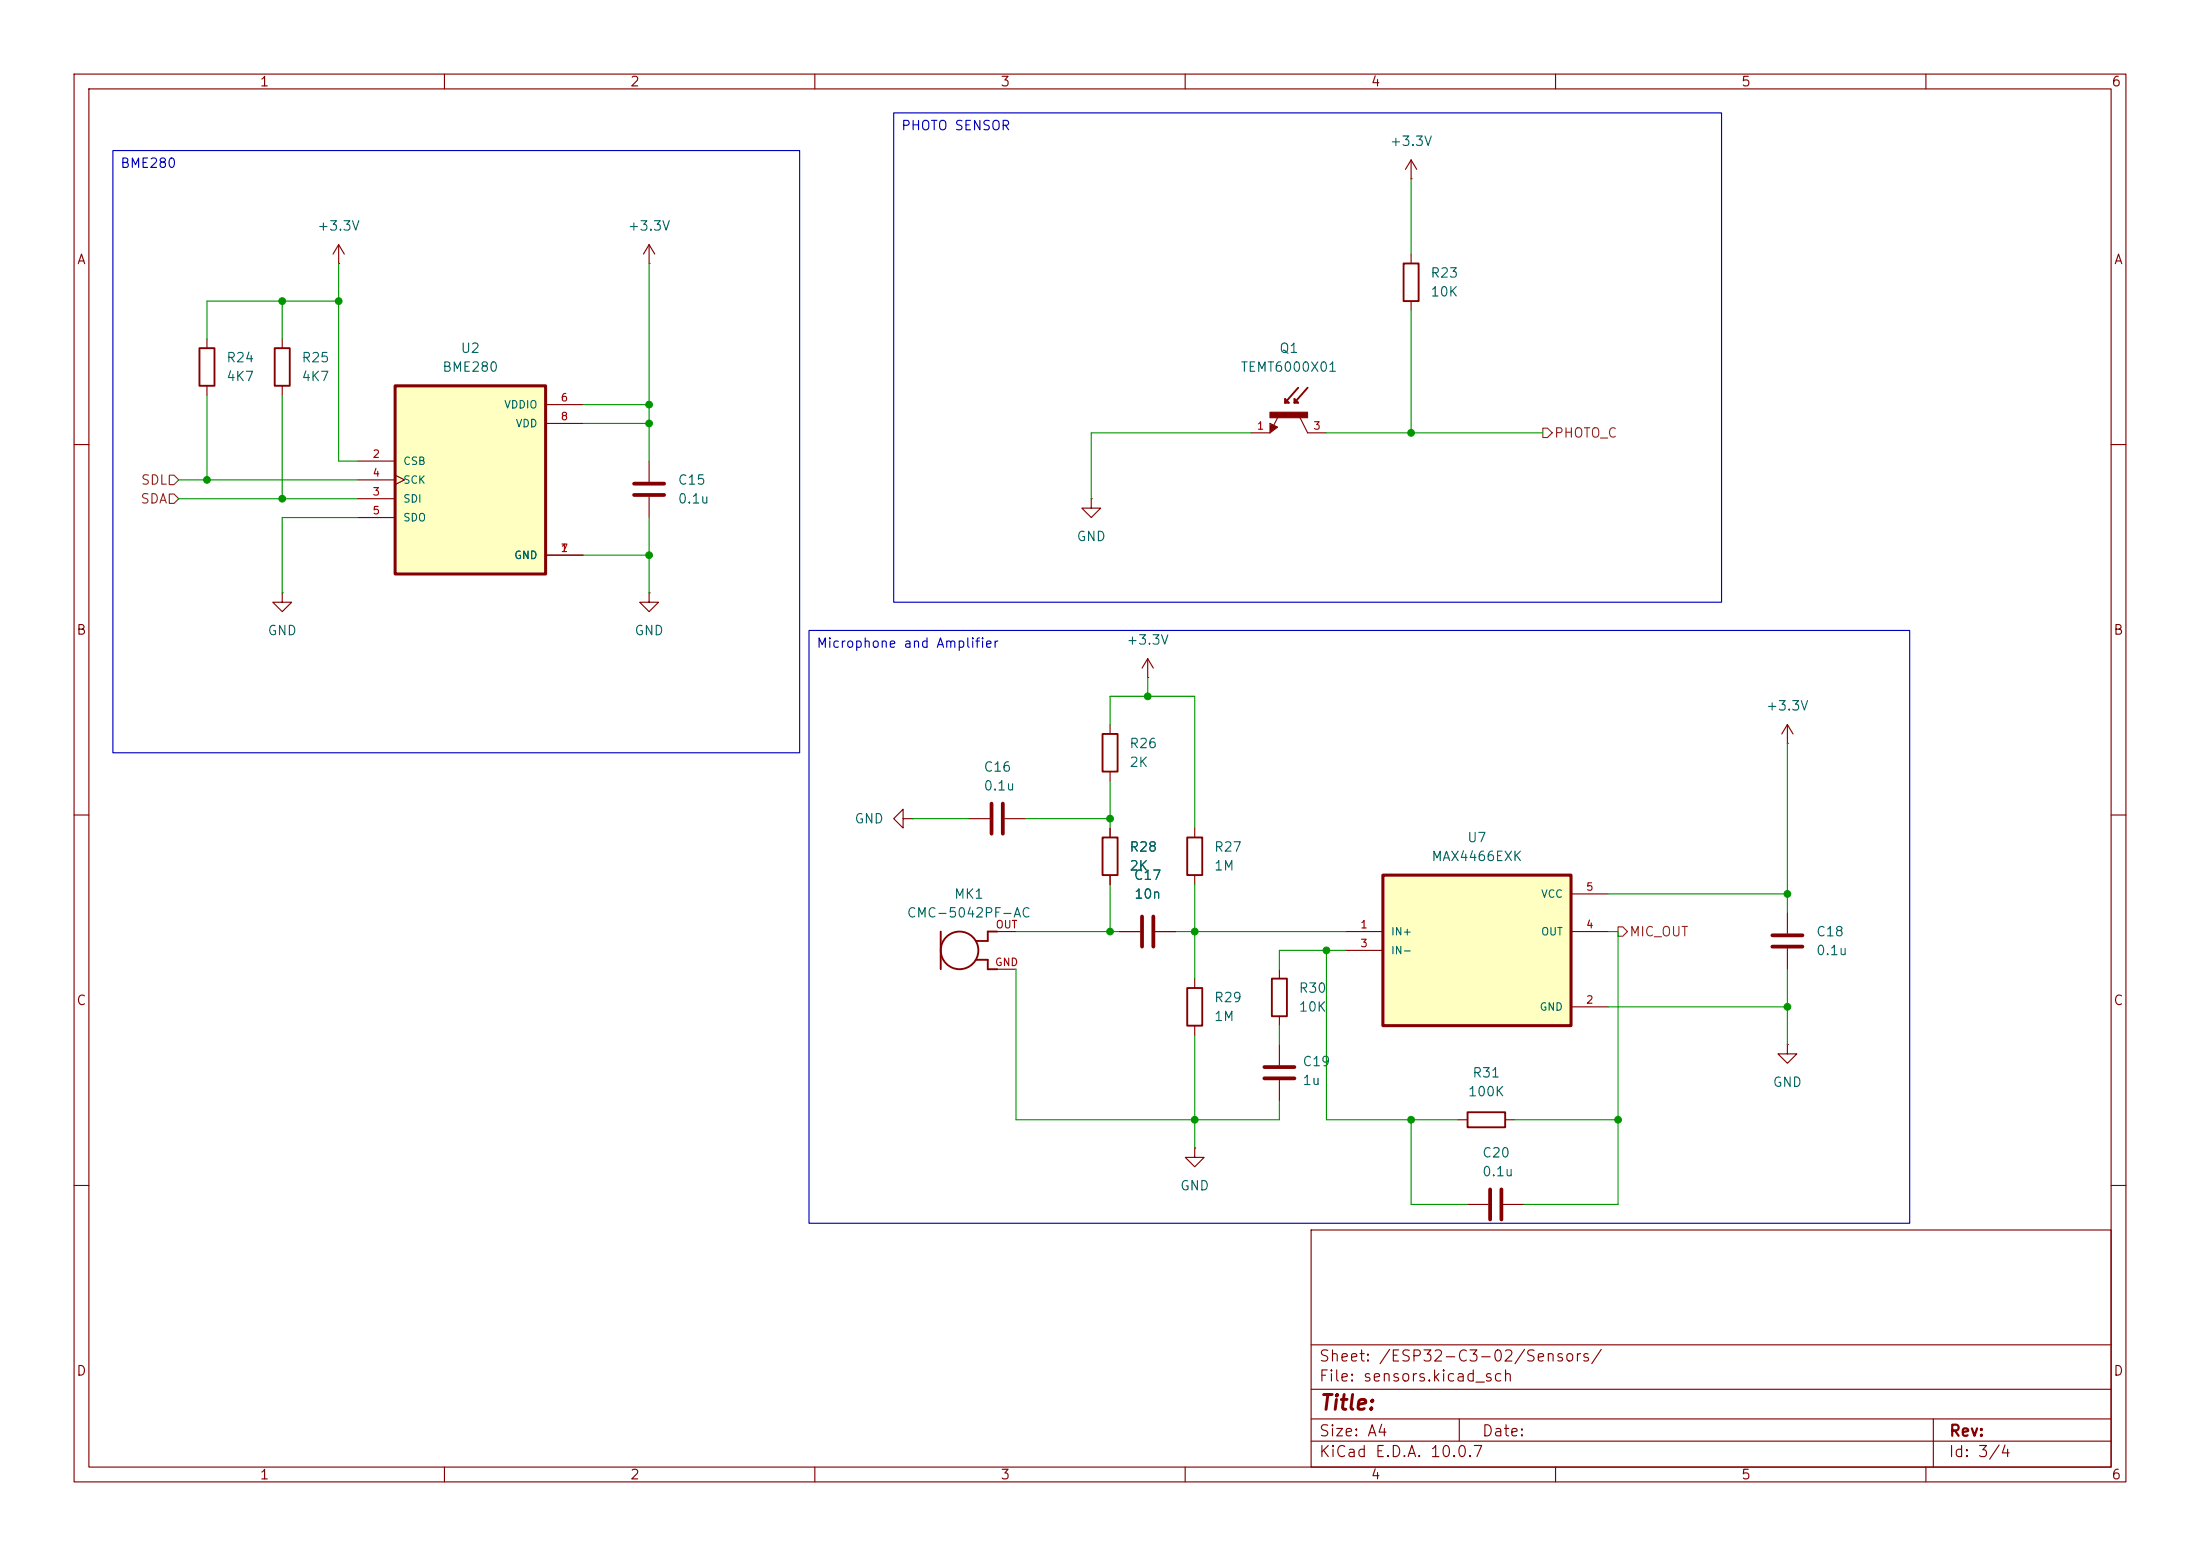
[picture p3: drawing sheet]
<svg xmlns="http://www.w3.org/2000/svg" width="297mm" height="210mm" viewBox="0 0 297 210" stroke-linecap="round" stroke-linejoin="round" font-family="sans-serif">
<g fill="none" stroke="#840000" stroke-width=".15">
<path d="M10 10h277v190h-277zM12 12h273v186h-273zM60 10v2M110 10v2M160 10v2M210 10v2M260 10v2M87.6 35.6h.1M87.6 33v2.6M87.6 33l-.7 1.3M87.6 33l.8 1.3M190.5 24.1h.1"/>
<path d="M190.5 21.6l-.8 1.3M190.5 21.6l.8 1.3M190.5 21.6v2.5M190.5 34.3v1.3M168.9 58.4h2.5M171.4 57.2l1.1 .5-1.1 .7zM172.6 56.2l-.6 1.2M175.5 56.4l1 2h2.6M190.5 40.6v1.3M10 60h2M87.6 62.2v2.8M87.6 67.1v2.8"/>
<path d="M147.3 67.3v1.3h1.3l-1.3 1.3-1.3-1.3h1.3M147.3 67.3h.1M285 60h2M38.1 80v1.3h1.3l-1.3 1.3-1.3-1.3h1.3M38.1 80h.1M87.6 80v1.3h1.3l-1.3 1.3-1.2-1.3h1.2M87.6 80h.1M149.9 97.8v1.3M154.9 91.4h.1M154.9 88.9l-.7 1.3M154.9 88.9l.8 1.3M154.9 88.9v2.5"/>
<path d="M241.3 97.8l-.8 1.3M241.3 97.8l.8 1.3M241.3 97.8v2.5M10 110h2M130.8 110.5h2.8M135.6 110.5h2.8M149.9 104.1v1.3M149.9 111.8v1.2M149.9 118.1v1.3M161.3 111.8v1.2M161.3 118.1v1.3M241.3 100.3h.1"/>
<path d="M285 110h2M134.6 125.7h2.6M134.6 130.8h2.6M151.1 125.7h2.8M156 125.7h2.7M196.8 151.1h1.3M203.2 151.1h1.3M241.3 141v1.2h1.3l-1.3 1.3-1.3-1.3h1.3M241.3 141h.1M10 160h2M177 166h108v32h-108zM198.1 162.6h2.8"/>
<path d="M202.9 162.6h2.8M285 160h2M60 198v2M110 198v2M160 198v2M177 194.5h108M177 191.5h108M177 187.5h108M177 181.5h108M197 191.5v3M210 198v2M260 198v2"/>
<path d="M261 191.5v6.5"/>
</g>
<path d="M85.6 65.3h4.1M85.6 66.8h4.1M133.9 108.5v4M135.4 108.5v4M154.2 123.7v4.1M155.7 123.7v4.1M201.2 160.5v4.1M202.7 160.5v4.1" fill="none" stroke="#840000" stroke-width=".51"/>
<g fill="none" stroke="#840000" stroke-width=".25">
<path d="M189.5 35.6h2v5h-2zM171.6 57.4v.8l.6-.5-.5-.3v.4l.3-.1M173.5 53.8l.5 .6h-.5zM174.8 53.8l.5 .6h-.5zM175.3 52.3l-1.8 2.1M176.5 52.3l-1.7 2.1M148.8 99.1h2.1v5h-2.1zM148.8 113h2.1v5.1h-2.1zM160.3 113h2v5.1h-2zM127 125.7v5.1M131.8 129.5h1.5v1.3h1.3M134.6 125.7h-1.3v1.3h-1.5"/>
<path d="M198.1 150.1h5.1v2h-5.1z"/>
<circle cx="129.5" cy="128.3" r="2.54"/>
</g>
<path d="M171.4 55.6h5.1v.8h-5.1z" fill="#840000" stroke="#840000" stroke-width=".14"/>
<path d="M53.3 52.1h20.4v25.4h-20.4z" fill="#ffffc2"/>
<path d="M53.3 52.1h20.4v25.4h-20.4z" fill="none" stroke="#840000" stroke-width=".41"/>
<g fill="none" stroke="#840000" stroke-width=".15">
<path d="M45.7 35.6h.1M45.7 33l-.7 1.3M45.7 33l.8 1.3M45.7 33v2.6M27.9 45.7v1.3M27.9 52.1v1.2M38.1 45.7v1.3M38.1 52.1v1.2M73.7 54.6h5M73.7 57.2h5M48.3 62.2h5M48.3 67.3h5"/>
<path d="M48.3 64.8h5M48.3 69.9h5M53.3 64.1l1.3 .7-1.3 .6M73.7 74.9h5M172.7 130.8v1.3M172.7 137.2v1.2M172.7 141v2.8M172.7 145.8v2.8"/>
</g>
<path d="M26.9 47h2.1v5.1h-2.1zM37.1 47h2v5.1h-2zM171.7 132.1h2v5.1h-2z" fill="none" stroke="#840000" stroke-width=".25"/>
<path d="M170.7 144h4.1M170.7 145.5h4.1" fill="none" stroke="#840000" stroke-width=".51"/>
<path d="M186.7 118.1h25.4v20.3h-25.4z" fill="#ffffc2"/>
<path d="M186.7 118.1h25.4v20.3h-25.4z" fill="none" stroke="#840000" stroke-width=".41"/>
<g fill="none" stroke="#840000" stroke-width=".15">
<path d="M121.9 110.5v-1.3l-1.3 1.3 1.3 1.3v-1.3h1.3M123.2 110.5h.1M149.9 111.8v1.2M149.9 118.1v1.3M151.1 125.7h2.8M156 125.7h2.7M161.3 132.1v1.3M161.3 138.4v1.3M181.6 125.7h5.1M181.6 128.3h5.1M212.1 125.7h5.1M212.1 135.9h5.1"/>
<path d="M212.1 120.7h5.1M241.3 123.2v2.8M241.3 128v2.8M161.3 154.9v1.3h1.3l-1.3 1.3-1.3-1.3h1.3M161.3 154.9h.1"/>
</g>
<path d="M160.3 133.4h2v5h-2z" fill="none" stroke="#840000" stroke-width=".25"/>
<path d="M239.3 126.2h4M239.3 127.8h4" fill="none" stroke="#840000" stroke-width=".51"/>
<path d="M208.3 57.8h.6l.6 .6-.6 .7h-.6zM22.9 66.7h.6l.6 .6-.6 .6h-.6zM22.9 64.1h.6l.6 .7-.6 .6h-.6zM218.4 125.1h.7l.6 .6-.6 .7h-.7z" fill="none" stroke="#725600" stroke-width=".15"/>
<g fill="none" stroke="#009600" stroke-width=".15">
<path d="M45.7 35.6v26.6h2.6M87.6 35.6v26.6M190.5 24.1v10.2M27.9 53.3v11.5M38.1 40.6v5.1M38.1 53.3v14M45.7 40.6h-17.8v5.1M78.7 54.6h8.9M78.7 57.2h8.9M168.9 58.4h-21.6v8.9M179.1 58.4h29.2M190.5 41.9v16.5"/>
<path d="M24.1 64.8h24.2M24.1 67.3h24.2M48.3 69.9h-10.2v10.1M78.7 74.9h8.9M87.6 69.9v10.1M149.9 97.8v-3.8h11.4v17.8M154.9 91.4v2.6M123.2 110.5h7.6M138.4 110.5h11.5M149.9 105.4v6.4M149.9 119.4v6.3M161.3 119.4v12.7"/>
<path d="M241.3 100.3v22.9M137.2 125.7h13.9M137.2 130.8v20.3h35.5v-2.5M158.7 125.7h22.9M161.3 139.7v15.2M172.7 138.4v2.6M179.1 128.3v22.8h17.7M181.6 128.3h-8.9v2.5M217.2 125.7h1.2v36.9h-12.7M217.2 135.9h24.1M217.2 120.7h24.1M241.3 130.8v10.2"/>
<path d="M190.5 151.1v11.5h7.6M204.5 151.1h13.9"/>
</g>
<path d="M120.6 15.2h111.8v66.1h-111.8zM15.2 20.3h92.7v81.3h-92.7zM109.2 85.1h148.6v80h-148.6z" fill="none" stroke="#0000c2" stroke-width=".15"/>
<g fill="#009600" stroke="#009600" stroke-width=".14">
<circle cx="190.5" cy="58.4" r=".46"/>
<circle cx="149.9" cy="125.7" r=".46"/>
<circle cx="154.9" cy="94" r=".46"/>
<circle cx="179.1" cy="128.3" r=".46"/>
<circle cx="161.3" cy="125.7" r=".46"/>
<circle cx="38.1" cy="40.6" r=".46"/>
<circle cx="45.7" cy="40.6" r=".46"/>
<circle cx="149.9" cy="110.5" r=".46"/>
<circle cx="87.6" cy="54.6" r=".46"/>
<circle cx="87.6" cy="57.2" r=".46"/>
<circle cx="87.6" cy="74.9" r=".46"/>
<circle cx="27.9" cy="64.8" r=".46"/>
<circle cx="38.1" cy="67.3" r=".46"/>
<circle cx="218.4" cy="151.1" r=".46"/>
<circle cx="241.3" cy="135.9" r=".46"/>
<circle cx="241.3" cy="120.7" r=".46"/>
<circle cx="161.3" cy="151.1" r=".46"/>
<circle cx="190.5" cy="151.1" r=".46"/>
</g>
<text font-size="2" fill="#840000" x="178" y="190.8">Title:</text>
<g font-size="1.5" fill="#840000">
<text x="178" y="184.1">Sheet: /ESP32-C3-02/Sensors/</text>
<text x="178" y="186.8">File: sensors.kicad_sch</text>
<text x="178" y="197">KiCad E.D.A. 10.0.7</text>
<text x="178" y="194.2">Size: A4</text>
<text x="200" y="194.2">Date:</text>
<text x="263" y="197">Id: 3/4</text>
<text x="263" y="194.2">Rev:</text>
</g>
<g font-size="1.3" fill="#840000">
<text x="35" y="12">1</text>
<text x="85" y="12">2</text>
<text x="135" y="12">3</text>
<text x="185" y="12">4</text>
<text x="235" y="12">5</text>
<text x="285" y="12">6</text>
<text x="10.3" y="36">A</text>
<text x="285.3" y="36">A</text>
<text x="10.2" y="86">B</text>
<text x="285.2" y="86">B</text>
<text x="10.2" y="136">C</text>
<text x="285.2" y="136">C</text>
<text x="10.2" y="186">D</text>
<text x="285.2" y="186">D</text>
<text x="35" y="200">1</text>
<text x="85" y="200">2</text>
<text x="135" y="200">3</text>
<text x="185" y="200">4</text>
<text x="235" y="200">5</text>
<text x="285" y="200">6</text>
</g>
<g font-size="1.3" fill="#0000c2">
<text x="121.6" y="17.9">PHOTO SENSOR</text>
<text x="16.2" y="23">BME280</text>
<text x="110.1" y="87.7">Microphone and Amplifier</text>
</g>
<g font-size="1.3" fill="#006464">
<text x="187.5" y="20">+3.3V</text>
<text x="42.8" y="31.4">+3.3V</text>
<text x="84.7" y="31.4">+3.3V</text>
<text x="193" y="37.8">R23</text>
<text x="193" y="40.3">10K</text>
<text x="62.1" y="48">U2</text>
<text x="172.6" y="48">Q1</text>
<text x="30.5" y="49.2">R24</text>
<text x="30.5" y="51.8">4K7</text>
<text x="40.6" y="49.2">R25</text>
<text x="40.6" y="51.8">4K7</text>
<text x="59.6" y="50.5">BME280</text>
<text x="167.4" y="50.5">TEMT6000X01</text>
<text x="91.4" y="65.7">C15</text>
<text x="91.4" y="68.3">0.1u</text>
<text x="145.3" y="73.4">GND</text>
<text x="36" y="86.1">GND</text>
<text x="85.6" y="86.1">GND</text>
<text x="152" y="87.3">+3.3V</text>
<text x="152.4" y="101.3">R26</text>
<text x="238.3" y="96.2">+3.3V</text>
<text x="132.7" y="104.5">C16</text>
<text x="132.7" y="107">0.1u</text>
<text x="152.4" y="103.8">2K</text>
<text x="115.3" y="111.5">GND</text>
<text x="198" y="114">U7</text>
<text x="152.4" y="115.3">R28</text>
<text x="152.4" y="117.8">2K</text>
<text x="153" y="119.1">C17</text>
<text x="163.8" y="115.3">R27</text>
<text x="163.8" y="117.8">1M</text>
<text x="193.2" y="116.5">MAX4466EXK</text>
<text x="122.3" y="124.2">CMC-5042PF-AC</text>
<text x="128.7" y="121.6">MK1</text>
<text x="153" y="121.6">10n</text>
<text x="245.1" y="126.7">C18</text>
<text x="245.1" y="129.2">0.1u</text>
<text x="163.8" y="135.6">R29</text>
<text x="175.2" y="134.3">R30</text>
<text x="175.2" y="136.9">10K</text>
<text x="163.8" y="138.1">1M</text>
<text x="175.8" y="144.2">C19</text>
<text x="175.8" y="146.8">1u</text>
<text x="198.1" y="148.3">100K</text>
<text x="198.7" y="145.7">R31</text>
<text x="239.2" y="147">GND</text>
<text x="159.2" y="161">GND</text>
<text x="200" y="156.5">C20</text>
<text x="200" y="159.1">0.1u</text>
</g>
<g font-size="1.3" fill="#725600">
<text x="209.7" y="59.4">PHOTO_C</text>
<text x="18.9" y="65.7">SDL</text>
<text x="18.9" y="68.3">SDA</text>
<text x="219.9" y="126.7">MIC_OUT</text>
</g>
<g font-size="1" fill="#006464">
<text x="68" y="55.4">VDDIO</text>
<text x="69.5" y="57.9">VDD</text>
<text x="54.4" y="63">CSB</text>
<text x="54.4" y="65.5">SCK</text>
<text x="54.4" y="68.1">SDI</text>
<text x="54.4" y="70.6">SDO</text>
<text x="69.3" y="75.7">GND</text>
<text x="208" y="121.4">VCC</text>
<text x="187.7" y="126.5">IN+</text>
<text x="187.7" y="129">IN-</text>
<text x="208" y="126.5">OUT</text>
<text x="207.8" y="136.7">GND</text>
</g>
<g font-size="1" fill="#a90000">
<text x="75.6" y="54.4">6</text>
<text x="75.6" y="57">8</text>
<text x="169.6" y="58.2">1</text>
<text x="177.2" y="58.2">3</text>
<text x="50.2" y="62">2</text>
<text x="50.2" y="64.6">4</text>
<text x="50.2" y="67.1">3</text>
<text x="50.2" y="69.7">5</text>
<text x="75.6" y="74.7">1</text>
<text x="75.6" y="74.7">7</text>
<text x="134.3" y="125.5">OUT</text>
<text x="183.6" y="125.5">1</text>
<text x="214" y="125.5">4</text>
<text x="214" y="120.5">5</text>
<text x="134.2" y="130.6">GND</text>
<text x="183.6" y="128.1">3</text>
<text x="214" y="135.7">2</text>
</g>
</svg>
